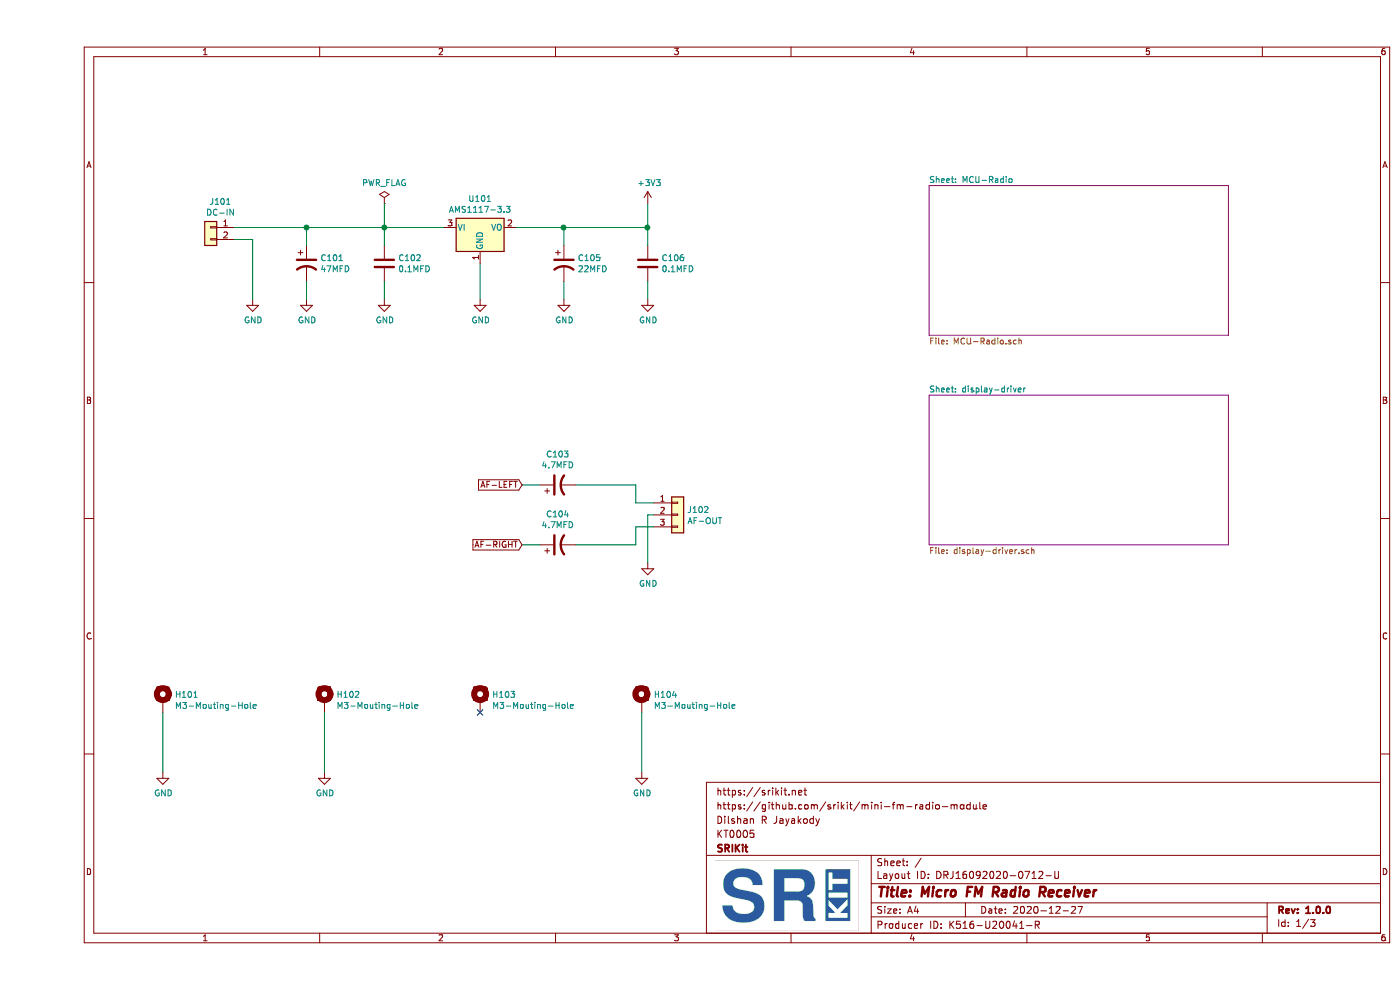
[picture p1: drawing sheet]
EESchema Schematic File Version 4
EELAYER 30 0
EELAYER END
$Descr A4 11693 8268
encoding utf-8
Sheet 1 3
Title "Micro FM Radio Receiver"
Date "2020-12-27"
Rev "1.0.0"
Comp "SRIKit"
Comment1 "KT0005"
Comment2 "Dilshan R Jayakody"
Comment3 "https://github.com/srikit/mini-fm-radio-module"
Comment4 "https://srikit.net"
$EndDescr
$Sheet
S 7450 1550 2500 1250
U 5FE6CC83
F0 "MCU-Radio" 50
F1 "MCU-Radio.sch" 50
$EndSheet
Text GLabel 4050 4050 0    50   Input ~ 0
AF-LEFT
$Comp
L Device:CP1 C103
U 1 1
P 4350 4050
F 0 "C103" V 4602 4050 50  0000 C CNN
F 1 "4.7MFD" V 4511 4050 50  0000 C CNN
F 2 "Capacitor_THT:CP_Radial_D5.0mm_P2.50mm" H 4350 4050 50  0001 C CNN
F 3 "~" H 4350 4050 50  0001 C CNN
	1    4350 4050
	0    -1   -1   0   
$EndComp
$Comp
L Device:CP1 C104
U 1 1
P 4350 4550
F 0 "C104" V 4602 4550 50  0000 C CNN
F 1 "4.7MFD" V 4511 4550 50  0000 C CNN
F 2 "Capacitor_THT:CP_Radial_D5.0mm_P2.50mm" H 4350 4550 50  0001 C CNN
F 3 "~" H 4350 4550 50  0001 C CNN
	1    4350 4550
	0    -1   -1   0   
$EndComp
Text GLabel 4050 4550 0    50   Input ~ 0
AF-RIGHT
$Comp
L Connector_Generic:Conn_01x03 J102
U 1 1
P 5350 4300
F 0 "J102" H 5430 4342 50  0000 L CNN
F 1 "AF-OUT" H 5430 4251 50  0000 L CNN
F 2 "Connector_PinHeader_2.54mm:PinHeader_1x03_P2.54mm_Vertical" H 5350 4300 50  0001 C CNN
F 3 "~" H 5350 4300 50  0001 C CNN
	1    5350 4300
	1    0    0    -1  
$EndComp
$Comp
L power:GND #PWR0112
U 1 1
P 5100 4700
F 0 "#PWR0112" H 5100 4450 50  0001 C CNN
F 1 "GND" H 5105 4527 50  0000 C CNN
F 2 "" H 5100 4700 50  0001 C CNN
F 3 "" H 5100 4700 50  0001 C CNN
	1    5100 4700
	1    0    0    -1  
$EndComp
Wire Wire Line
	4050 4550 4200 4550
Wire Wire Line
	4050 4050 4200 4050
Wire Wire Line
	5000 4050 5000 4200
Wire Wire Line
	5000 4200 5150 4200
Wire Wire Line
	4500 4050 5000 4050
Wire Wire Line
	4500 4550 5000 4550
Wire Wire Line
	5000 4550 5000 4400
Wire Wire Line
	5000 4400 5150 4400
Wire Wire Line
	5100 4700 5100 4300
Wire Wire Line
	5100 4300 5150 4300
$Sheet
S 7450 3300 2500 1250
U 5FE73D48
F0 "display-driver" 50
F1 "display-driver.sch" 50
$EndSheet
$Comp
L Regulator_Linear:AMS1117-3.3 U101
U 1 1
P 3700 1900
F 0 "U101" H 3700 2142 50  0000 C CNN
F 1 "AMS1117-3.3" H 3700 2051 50  0000 C CNN
F 2 "Package_TO_SOT_SMD:SOT-223-3_TabPin2" H 3700 2100 50  0001 C CNN
F 3 "http://www.advanced-monolithic.com/pdf/ds1117.pdf" H 3800 1650 50  0001 C CNN
	1    3700 1900
	1    0    0    -1  
$EndComp
$Comp
L Connector_Generic:Conn_01x02 J101
U 1 1
P 1450 1900
F 0 "J101" H 1368 2117 50  0000 C CNN
F 1 "DC-IN" H 1368 2026 50  0000 C CNN
F 2 "Connector_Phoenix_MC:PhoenixContact_MCV_1,5_2-G-3.5_1x02_P3.50mm_Vertical" H 1450 1900 50  0001 C CNN
F 3 "~" H 1450 1900 50  0001 C CNN
	1    1450 1900
	-1   0    0    -1  
$EndComp
$Comp
L Device:CP1 C101
U 1 1
P 2250 2200
F 0 "C101" H 2365 2246 50  0000 L CNN
F 1 "47MFD" H 2365 2155 50  0000 L CNN
F 2 "Capacitor_THT:CP_Radial_D5.0mm_P2.50mm" H 2250 2200 50  0001 C CNN
F 3 "~" H 2250 2200 50  0001 C CNN
	1    2250 2200
	1    0    0    -1  
$EndComp
$Comp
L Device:C C102
U 1 1
P 2900 2200
F 0 "C102" H 3015 2246 50  0000 L CNN
F 1 "0.1MFD" H 3015 2155 50  0000 L CNN
F 2 "Capacitor_SMD:C_0805_2012Metric_Pad1.18x1.45mm_HandSolder" H 2938 2050 50  0001 C CNN
F 3 "~" H 2900 2200 50  0001 C CNN
	1    2900 2200
	1    0    0    -1  
$EndComp
$Comp
L Device:CP1 C105
U 1 1
P 4400 2200
F 0 "C105" H 4515 2246 50  0000 L CNN
F 1 "22MFD" H 4515 2155 50  0000 L CNN
F 2 "Capacitor_THT:CP_Radial_D5.0mm_P2.50mm" H 4400 2200 50  0001 C CNN
F 3 "~" H 4400 2200 50  0001 C CNN
	1    4400 2200
	1    0    0    -1  
$EndComp
$Comp
L Device:C C106
U 1 1
P 5100 2200
F 0 "C106" H 5215 2246 50  0000 L CNN
F 1 "0.1MFD" H 5215 2155 50  0000 L CNN
F 2 "Capacitor_SMD:C_0805_2012Metric_Pad1.18x1.45mm_HandSolder" H 5138 2050 50  0001 C CNN
F 3 "~" H 5100 2200 50  0001 C CNN
	1    5100 2200
	1    0    0    -1  
$EndComp
Wire Wire Line
	1650 1900 2250 1900
$Comp
L power:GND #PWR0105
U 1 1
P 1800 2500
F 0 "#PWR0105" H 1800 2250 50  0001 C CNN
F 1 "GND" H 1805 2327 50  0000 C CNN
F 2 "" H 1800 2500 50  0001 C CNN
F 3 "" H 1800 2500 50  0001 C CNN
	1    1800 2500
	1    0    0    -1  
$EndComp
$Comp
L power:GND #PWR0106
U 1 1
P 2250 2500
F 0 "#PWR0106" H 2250 2250 50  0001 C CNN
F 1 "GND" H 2255 2327 50  0000 C CNN
F 2 "" H 2250 2500 50  0001 C CNN
F 3 "" H 2250 2500 50  0001 C CNN
	1    2250 2500
	1    0    0    -1  
$EndComp
$Comp
L power:GND #PWR0108
U 1 1
P 2900 2500
F 0 "#PWR0108" H 2900 2250 50  0001 C CNN
F 1 "GND" H 2905 2327 50  0000 C CNN
F 2 "" H 2900 2500 50  0001 C CNN
F 3 "" H 2900 2500 50  0001 C CNN
	1    2900 2500
	1    0    0    -1  
$EndComp
$Comp
L power:GND #PWR0109
U 1 1
P 3700 2500
F 0 "#PWR0109" H 3700 2250 50  0001 C CNN
F 1 "GND" H 3705 2327 50  0000 C CNN
F 2 "" H 3700 2500 50  0001 C CNN
F 3 "" H 3700 2500 50  0001 C CNN
	1    3700 2500
	1    0    0    -1  
$EndComp
$Comp
L power:GND #PWR0111
U 1 1
P 4400 2500
F 0 "#PWR0111" H 4400 2250 50  0001 C CNN
F 1 "GND" H 4405 2327 50  0000 C CNN
F 2 "" H 4400 2500 50  0001 C CNN
F 3 "" H 4400 2500 50  0001 C CNN
	1    4400 2500
	1    0    0    -1  
$EndComp
$Comp
L power:GND #PWR0114
U 1 1
P 5100 2500
F 0 "#PWR0114" H 5100 2250 50  0001 C CNN
F 1 "GND" H 5105 2327 50  0000 C CNN
F 2 "" H 5100 2500 50  0001 C CNN
F 3 "" H 5100 2500 50  0001 C CNN
	1    5100 2500
	1    0    0    -1  
$EndComp
Wire Wire Line
	1650 2000 1800 2000
Wire Wire Line
	1800 2000 1800 2500
Wire Wire Line
	2250 2050 2250 1900
Connection ~ 2250 1900
Wire Wire Line
	2250 1900 2900 1900
Wire Wire Line
	2900 2050 2900 1900
Connection ~ 2900 1900
Wire Wire Line
	2900 1900 3400 1900
Wire Wire Line
	2250 2350 2250 2500
Wire Wire Line
	2900 2350 2900 2500
Wire Wire Line
	4000 1900 4400 1900
Wire Wire Line
	5100 1900 5100 2050
Wire Wire Line
	4400 2050 4400 1900
Connection ~ 4400 1900
Wire Wire Line
	4400 1900 5100 1900
Wire Wire Line
	4400 2350 4400 2500
Wire Wire Line
	5100 2350 5100 2500
Wire Wire Line
	3700 2200 3700 2500
$Comp
L power:+3V3 #PWR0113
U 1 1
P 5100 1700
F 0 "#PWR0113" H 5100 1550 50  0001 C CNN
F 1 "+3V3" H 5115 1873 50  0000 C CNN
F 2 "" H 5100 1700 50  0001 C CNN
F 3 "" H 5100 1700 50  0001 C CNN
	1    5100 1700
	1    0    0    -1  
$EndComp
Wire Wire Line
	5100 1700 5100 1900
Connection ~ 5100 1900
$Comp
L Mechanical:MountingHole_Pad H101
U 1 1
P 1050 5850
F 0 "H101" H 1150 5899 50  0000 L CNN
F 1 "M3-Mouting-Hole" H 1150 5808 50  0000 L CNN
F 2 "MountingHole:MountingHole_3.2mm_M3_Pad" H 1050 5850 50  0001 C CNN
F 3 "~" H 1050 5850 50  0001 C CNN
	1    1050 5850
	1    0    0    -1  
$EndComp
$Comp
L power:GND #PWR0104
U 1 1
P 1050 6450
F 0 "#PWR0104" H 1050 6200 50  0001 C CNN
F 1 "GND" H 1055 6277 50  0000 C CNN
F 2 "" H 1050 6450 50  0001 C CNN
F 3 "" H 1050 6450 50  0001 C CNN
	1    1050 6450
	1    0    0    -1  
$EndComp
Wire Wire Line
	1050 5950 1050 6450
$Comp
L Mechanical:MountingHole_Pad H102
U 1 1
P 2400 5850
F 0 "H102" H 2500 5899 50  0000 L CNN
F 1 "M3-Mouting-Hole" H 2500 5808 50  0000 L CNN
F 2 "MountingHole:MountingHole_3.2mm_M3_Pad" H 2400 5850 50  0001 C CNN
F 3 "~" H 2400 5850 50  0001 C CNN
	1    2400 5850
	1    0    0    -1  
$EndComp
$Comp
L power:GND #PWR0107
U 1 1
P 2400 6450
F 0 "#PWR0107" H 2400 6200 50  0001 C CNN
F 1 "GND" H 2405 6277 50  0000 C CNN
F 2 "" H 2400 6450 50  0001 C CNN
F 3 "" H 2400 6450 50  0001 C CNN
	1    2400 6450
	1    0    0    -1  
$EndComp
Wire Wire Line
	2400 5950 2400 6450
$Comp
L Mechanical:MountingHole_Pad H103
U 1 1
P 3700 5850
F 0 "H103" H 3800 5899 50  0000 L CNN
F 1 "M3-Mouting-Hole" H 3800 5808 50  0000 L CNN
F 2 "MountingHole:MountingHole_3.2mm_M3_Pad" H 3700 5850 50  0001 C CNN
F 3 "~" H 3700 5850 50  0001 C CNN
	1    3700 5850
	1    0    0    -1  
$EndComp
$Comp
L Mechanical:MountingHole_Pad H104
U 1 1
P 5050 5850
F 0 "H104" H 5150 5899 50  0000 L CNN
F 1 "M3-Mouting-Hole" H 5150 5808 50  0000 L CNN
F 2 "MountingHole:MountingHole_3.2mm_M3_Pad" H 5050 5850 50  0001 C CNN
F 3 "~" H 5050 5850 50  0001 C CNN
	1    5050 5850
	1    0    0    -1  
$EndComp
$Comp
L power:GND #PWR0115
U 1 1
P 5050 6450
F 0 "#PWR0115" H 5050 6200 50  0001 C CNN
F 1 "GND" H 5055 6277 50  0000 C CNN
F 2 "" H 5050 6450 50  0001 C CNN
F 3 "" H 5050 6450 50  0001 C CNN
	1    5050 6450
	1    0    0    -1  
$EndComp
Wire Wire Line
	5050 5950 5050 6450
$Comp
L power:PWR_FLAG #FLG0101
U 1 1
P 2900 1700
F 0 "#FLG0101" H 2900 1775 50  0001 C CNN
F 1 "PWR_FLAG" H 2900 1873 50  0000 C CNN
F 2 "" H 2900 1700 50  0001 C CNN
F 3 "~" H 2900 1700 50  0001 C CNN
	1    2900 1700
	1    0    0    -1  
$EndComp
Wire Wire Line
	2900 1700 2900 1900
NoConn ~ 3700 5950
$EndSCHEMATC
